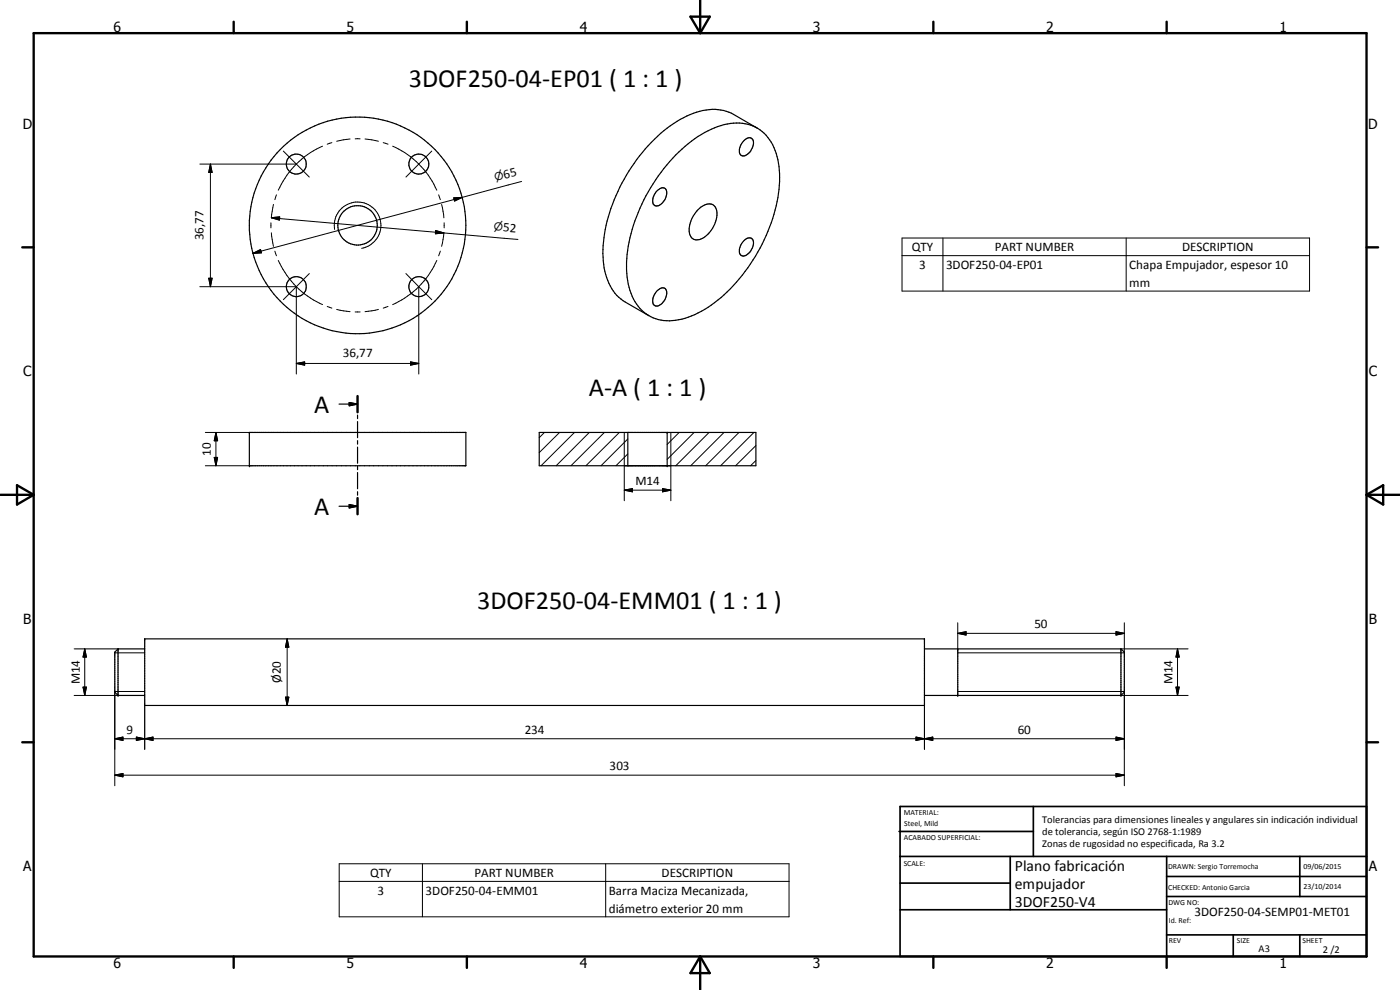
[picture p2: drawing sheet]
<svg xmlns="http://www.w3.org/2000/svg" width="420mm" height="297mm" viewBox="0 0 420 297" stroke-linecap="round" stroke-linejoin="round" font-family="sans-serif">
<g fill="none" stroke="#000" stroke-width=".35">
<path d="M227.2 38.4l-7-4.1a14.9 14.9 0 0 0-14 .5 46.5 46.5 0 0 0-19.6 20.1 42.3 42.3 0 0 0-5.3 25.5 14.2 14.2 0 0 0 6.4 10.2l7.1 4.1M197.1 57.4a1.91 1.91 0 0 1 2.6-.8 3.8 3.8 0 0 1-2.6 5.2 1.52 1.52 0 0 1-1.2-2.2zM202.8 46.5a31 31 0 0 1 16.4-9.5 12.1 12.1 0 0 1 14 10 37 37 0 0 1-2.7 22.4 51.4 51.4 0 0 1-19 23.4 18.9 18.9 0 0 1-13.9 3.1 13.3 13.3 0 0 1-9.2-11.7 42.5 42.5 0 0 1 6.2-26.7 57.1 57.1 0 0 1 8.2-11zM223.3 42.1a1.52 1.52 0 0 1 2.7 0 4.3 4.3 0 0 1-2.7 4.7 1.46 1.46 0 0 1-1.3-.7 1.46 1.46 0 0 1-.1-1.5l.7-1.5zM209.5 62.9a3.7 3.7 0 0 1 4.7-1.3 3.7 3.7 0 0 1 .8 4.1 7.7 7.7 0 0 1-5.8 6.3 2.32 2.32 0 0 1-2.4-2.5 9.1 9.1 0 0 1 2.7-6.6zM223.3 72.1a1.48 1.48 0 0 1 1.6-.8 1.48 1.48 0 0 1 1.2 1.4 3.9 3.9 0 0 1-3.3 4.1 1.61 1.61 0 0 1-.9-2.2l.7-1.5zM197.1 87.4a1.91 1.91 0 0 1 2.6-.7 3.7 3.7 0 0 1-2.9 5.1 1.89 1.89 0 0 1-.8-2.6zM107.3 118.8v4.9M74.8 129.8h65v9.9h-65zM101.8 121.2h5.5M104.8 120.8l2.5 .4-2.5 .6zM107.3 124.5v1.1"/>
<path d="M107.3 126.5v4.8M107.3 132.2v1.1M107.3 134.2v4.8M107.3 139.9v1M161.8 129.8h65.1v9.9h-65.1zM188.4 129.8v9.9M200.2 129.8v9.9M101.8 151.9h5.5M104.8 151.4l2.5 .5-2.5 .5zM107.3 141.8v4.8M107.3 147.5v1.1M107.3 149.4v4.9"/>
<path d="M35.4 194.7v14M35.4 194.7l-1 1v12l1 1M35.4 194.7h8M43.4 191.7h234v20h-234zM277.4 194.7h59M287.4 194.7v14M336.4 194.7l1 1v12l-1 1M336.4 194.7v14M35.4 208.7h8M277.4 208.7h59"/>
<circle cx="88.9" cy="49.2" r="2.99"/>
<circle cx="125.7" cy="49.2" r="3"/>
<circle cx="107.3" cy="67.6" r="5.9"/>
<circle cx="107.3" cy="67.6" r="32.5"/>
<circle cx="88.9" cy="86" r="3"/>
<circle cx="125.7" cy="86" r="2.99"/>
</g>
<g fill="none" stroke="#000" stroke-width=".3">
<path d="M60 49.2h28.8M63.1 49.2l.6 2.5h-1.1zM63.1 49.2v36.8M83 58.5l-.5 1.4M85 45.3l7.8 7.8M96.8 43.9a26.1 26.1 0 0 0-13.3 13.2M99.6 42.8l-1.4 .5M105.1 41.7l-4.1 .7M106.6 41.7h1.5M109.5 41.7l4.1 .7M115 42.8l1.4 .5M117.8 43.9l1 .4a23.8 23.8 0 0 1 6.9 4.9"/>
<path d="M125.7 49.2l-3.9 3.9M125.7 49.2a26.5 26.5 0 0 1 5.4 7.9M129.6 45.3l-3.9 3.9M131.6 58.5l.6 1.4M136.2 59.4l2.5-.2-2.3 1.1zM138.7 59.2l-62.8 16.8M156.5 54.4l-17.8 4.8M75.9 76l2.3-1.1 .3 1zM81.3 66.8v1.6M81.4 65.3l2.5-.2v.9zM81.4 69.8l.7 4.1M81.4 65.3l51.8 4.6"/>
<path d="M82.1 61.3l-.7 4.1M82.5 75.4l.5 1.4M83.5 78.1a29.8 29.8 0 0 0 5.4 7.9M100.4 68.8a7 7 0 0 1 5.7-8.1 7 7 0 0 1 8.1 5.7 7 7 0 0 1-5.7 8.1M130.8 69.2l2.4 .7-2.5 .2zM131.1 78.1a27.3 27.3 0 0 1-5.4 7.9M132.2 75.4l-.6 1.4M132.5 61.3l.7 4.1M133.2 69.8l-.7 4.1M133.2 69.9l22.2 1.9M133.3 66.8v1.6M270.7 71.4h122.3v15.9h-122.3z"/>
<path d="M270.7 76.7h122.3M283 71.4v15.9M338 71.4v15.9M60 86h28.8M62.6 83.5h1.1l-.6 2.5zM88.9 86l-3.9 3.9M88.9 86.1v26.1M88.9 86a26.9 26.9 0 0 0 7.9 5.4M92.8 82.1l-3.9 3.9M98.2 91.9l1.4 .6M101 92.8l4.1 .7M106.6 93.6h1.5"/>
<path d="M113.6 92.8l-4.1 .7M116.4 91.9l-1.4 .6M121.8 82.1l3.9 3.9M125.7 86l3.9 3.9M125.7 86.1v26.1M125.7 86a25.9 25.9 0 0 1-7.9 5.4M88.9 109.1l2.5-.5v1zM88.9 109.1h36.8M123.2 108.6l2.5 .5-2.5 .5zM61.6 139.7h13.2M61.6 129.8h13.2M64.3 137.2h1l-.5 2.5z"/>
<path d="M64.8 129.8l.5 2.4h-1zM64.8 129.8v9.9M163.4 129.8l-1.6 1.5M167.9 129.8l-6.1 6M172.4 129.8l-10 9.9M176.9 129.8l-10 9.9M181.4 129.8l-10 9.9M185.9 129.8l-10.1 9.9M187.4 129.8v20.4M188.4 136.2l-3.5 3.5M188.4 131.7l-8 8M201.3 129.8v20.4"/>
<path d="M203.8 129.8l-3.6 3.5M208.3 129.8l-8.1 8M212.8 129.8l-10 9.9M217.3 129.8l-10 9.9M221.8 129.8l-10 9.9M226.3 129.8l-10 9.9M226.9 138.2l-1.7 1.5M226.9 133.7l-6.1 6M187.4 147.1l2.4-.5v1zM187.4 147.1h13.9M198.8 146.6l2.5 .5-2.5 .5zM22.3 194.7h13.1"/>
<path d="M25.4 194.7l.5 2.4h-1zM25.4 194.7v14M34.4 195.9h9M86.2 191.7l.5 2.5h-1zM86.2 191.7v20M287.4 190l2.5-.5v1zM287.4 195.9h50M287.4 190h50M287.4 186.9v7.8M334.9 189.5l2.5 .5-2.5 .5zM336.4 194.7h20.2M337.4 186.9v8.8"/>
<path d="M353.4 194.7l.5 2.4h-1zM353.4 194.7v14M22.3 208.7h13.1M24.9 206.2h1l-.5 2.5zM34.4 207.5h9M34.4 207.7v28.1M43.4 211.7v13.1M85.7 209.2h1l-.5 2.5zM277.4 211.7v13.1M287.4 207.5h50M336.4 208.7h20.2M337.4 207.7v28.1"/>
<path d="M352.9 206.2h1l-.5 2.5zM34.4 221.7l2.5-.6v1.1zM34.4 232.6l2.5-.5v1zM34.4 221.7h303M34.4 232.6h303M40.9 221.1l2.5 .6-2.5 .5zM40.9 221.1l5 1.1v-1.1l-5 1.1zM43.4 221.7l2.5-.6v1.1zM274.9 221.1l2.5 .6-2.5 .5zM277.4 221.7l2.5-.6v1.1zM334.9 221.1l2.5 .6-2.5 .5zM334.9 232.1l2.5 .5-2.5 .5z"/>
<path d="M101.8 259.2h135v15.9h-135zM126.8 259.2v15.9M181.8 259.2v15.9M101.8 264.5h135"/>
</g>
<g fill="#000">
<circle cx="74.8" cy="139.7" r=".18"/>
<circle cx="74.8" cy="129.8" r=".18"/>
<circle cx="200.2" cy="129.8" r=".18"/>
<circle cx="200.2" cy="139.7" r=".18"/>
<circle cx="35.4" cy="194.7" r=".18"/>
<circle cx="43.4" cy="191.7" r=".18"/>
<circle cx="277.4" cy="191.7" r=".18"/>
<circle cx="287.4" cy="194.7" r=".18"/>
<circle cx="336.4" cy="194.7" r=".18"/>
<circle cx="35.4" cy="208.7" r=".18"/>
<circle cx="287.4" cy="208.7" r=".18"/>
<circle cx="336.4" cy="208.7" r=".18"/>
</g>
<g fill="none" stroke="#000" stroke-width=".71">
<path d="M10.1 9.9h400v277.1h-400zM70.1 6.5v3.4M140.1 6.5v3.4M207.2 5h5.8l-2.9 4.9zM210.1 0v9.9M280.1 6.5v3.4M350.1 6.5v3.4M6.7 74.2h3.4M410.1 74.2h3.5M107.3 118.8v4.9M.1 148.5h10M5.1 145.6l5 2.9-5 2.9z"/>
<path d="M107.3 149.4v4.9M410.1 148.5h10M410.1 148.5l5-2.9v5.8zM6.7 222.7h3.4M410.1 222.7h3.5M70.1 287v3.4M140.1 287v3.4M210.1 287v10M210.1 287l2.9 5h-5.8zM280.1 287v3.4M350.1 287v3.4"/>
</g>
<g fill="none" stroke="#000" stroke-width=".51">
<path d="M269.8 249.5h40.3M270.1 242h140v45h-140zM270.1 257h140M303.2 257v16M310.1 242v15M350.1 257v30M390.1 257v12M270.1 265h33.1M270.1 273h80M350.1 269h60M350.1 263h60M350.1 280.5h60"/>
<path d="M370.1 280.5v6.5M390.1 280.5v6.5"/>
</g>
<g fill="#000">
<path d="M63.1 49.2l.6 2.5h-1.1zM75.9 76l2.3-1.1 .3 1zM81.4 65.3l2.5-.2v.9zM130.8 69.2l2.4 .7-2.5 .2zM136.2 59.4l2.5-.2-2.3 1.1zM62.6 83.5h1.1l-.6 2.5zM88.9 109.1l2.5-.5v1zM123.2 108.6l2.5 .5-2.5 .5zM64.3 137.2h1l-.5 2.5zM64.8 129.8l.5 2.4h-1zM104.8 120.8l2.5 .4-2.5 .6zM104.8 151.4l2.5 .5-2.5 .5z"/>
<path d="M187.4 147.1l2.4-.5v1zM198.8 146.6l2.5 .5-2.5 .5zM25.4 194.7l.5 2.4h-1zM86.2 191.7l.5 2.5h-1zM287.4 190l2.5-.5v1zM334.9 189.5l2.5 .5-2.5 .5zM353.4 194.7l.5 2.4h-1zM24.9 206.2h1l-.5 2.5zM85.7 209.2h1l-.5 2.5zM352.9 206.2h1l-.5 2.5zM34.4 221.7l2.5-.6v1.1zM34.4 232.6l2.5-.5v1z"/>
<path d="M40.9 221.1l2.5 .6-2.5 .5zM43.4 221.7l2.5-.6v1.1zM274.9 221.1l2.5 .6-2.5 .5zM277.4 221.7l2.5-.6v1.1zM334.9 221.1l2.5 .6-2.5 .5zM334.9 232.1l2.5 .5-2.5 .5z"/>
</g>
<g font-size="7.9">
<text x="122.7" y="26.2">3DOF250-04-EP01 ( 1 : 1 )</text>
<text x="176.7" y="118.7">A-A ( 1 : 1 )</text>
<text x="94.3" y="123.8">A</text>
<text x="94.3" y="154.4">A</text>
<text x="143.2" y="182.7">3DOF250-04-EMM01 ( 1 : 1 )</text>
</g>
<g font-size="4.7">
<text x="304.6" y="261.2">Plano fabricación</text>
<text x="304.6" y="266.6">empujador</text>
<text x="304.6" y="272">3DOF250-V4</text>
</g>
<g font-size="4.2">
<text x="34" y="9.6">6</text>
<text x="104" y="9.6">5</text>
<text x="174" y="9.6">4</text>
<text x="244" y="9.6">3</text>
<text x="314" y="9.6">2</text>
<text x="384" y="9.6">1</text>
<text x="6.8" y="38.7">D</text>
<text x="410.6" y="38.7">D</text>
<text x="7" y="112.9">C</text>
<text x="410.8" y="112.9">C</text>
<text x="7" y="187.1">B</text>
<text x="410.8" y="187.1">B</text>
<text x="7" y="261.4">A</text>
<text x="410.8" y="261.4">A</text>
<text x="34" y="290.4">6</text>
<text x="104" y="290.4">5</text>
<text x="174" y="290.4">4</text>
<text x="244" y="290.4">3</text>
<text x="314" y="290.4">2</text>
<text x="384" y="290.4">1</text>
</g>
<g font-size="3.9">
<text x="151.4" y="53.6" transform="rotate(-15 151.4 53.6)">65</text>
<text x="150.9" y="69.3" transform="rotate(5 150.9 69.3)">52</text>
<text x="61.1" y="72.1" transform="rotate(-90 61.1 72.1)">36,77</text>
<text x="273.6" y="75.4">QTY</text>
<text x="298.6" y="75.4">PART NUMBER</text>
<text x="354.7" y="75.4">DESCRIPTION</text>
<text x="275.9" y="80.7">3</text>
<text x="283.9" y="80.7">3DOF250-04-EP01</text>
<text x="338.9" y="80.7">Chapa Empujador, espesor 10</text>
<text x="338.9" y="86.1">mm</text>
<text x="102.9" y="107">36,77</text>
<text x="63.3" y="136.8" transform="rotate(-90 63.3 136.8)">10</text>
<text x="190.7" y="145.6">M14</text>
<text x="310.4" y="188.5">50</text>
<text x="23.9" y="205.4" transform="rotate(-90 23.9 205.4)">M14</text>
<text x="84.3" y="205" transform="rotate(-90 84.3 205)">Ø20</text>
<text x="351.9" y="205.4" transform="rotate(-90 351.9 205.4)">M14</text>
<text x="38" y="220.1">9</text>
<text x="157.5" y="220.1">234</text>
<text x="305.4" y="220.1">60</text>
<text x="183" y="231">303</text>
<text x="111.1" y="263.1">QTY</text>
<text x="142.4" y="263.1">PART NUMBER</text>
<text x="198.6" y="263.1">DESCRIPTION</text>
<text x="113.3" y="268.4">3</text>
<text x="127.7" y="268.4">3DOF250-04-EMM01</text>
<text x="182.7" y="268.5">Barra Maciza Mecanizada,</text>
<text x="182.7" y="273.8">diámetro exterior 20 mm</text>
<text x="358.5" y="275">3DOF250-04-SEMP01-MET01</text>
</g>
<g font-size="3.3">
<text x="148.7" y="54.3" transform="rotate(-15 148.7 54.3)">n</text>
<text x="148.2" y="69" transform="rotate(5 148.2 69)">n</text>
</g>
<g font-size="3.1">
<text x="312.7" y="246.8">Tolerancias para dimensiones lineales y angulares sin indicación individual</text>
<text x="312.7" y="250.4">de tolerancia, según ISO 2768-1:1989</text>
<text x="312.7" y="254">Zonas de rugosidad no especificada, Ra 3.2</text>
<text x="377.7" y="285.6">A3</text>
<text x="397" y="285.9">2 /2</text>
</g>
<g font-size="2.4">
<text x="271.2" y="244.4">MATERIAL:</text>
<text x="271.3" y="252">ACABADO SUPERFICIAL:</text>
<text x="271.4" y="247.9">Steel, Mild</text>
<text x="271.2" y="259.7">SCALE:</text>
<text x="350.6" y="260.8">DRAWN: Sergio Torremocha</text>
<text x="391.2" y="260.6">09/06/2015</text>
<text x="350.6" y="267">CHECKED: Antonio Garcia</text>
<text x="391.2" y="266.7">23/10/2014</text>
<text x="350.6" y="271.4">DWG NO:</text>
<text x="350.8" y="276.9">Id. Ref:</text>
<text x="350.8" y="282.8">REV</text>
<text x="371.2" y="282.9">SIZE</text>
<text x="390.9" y="282.9">SHEET</text>
</g>
</svg>
